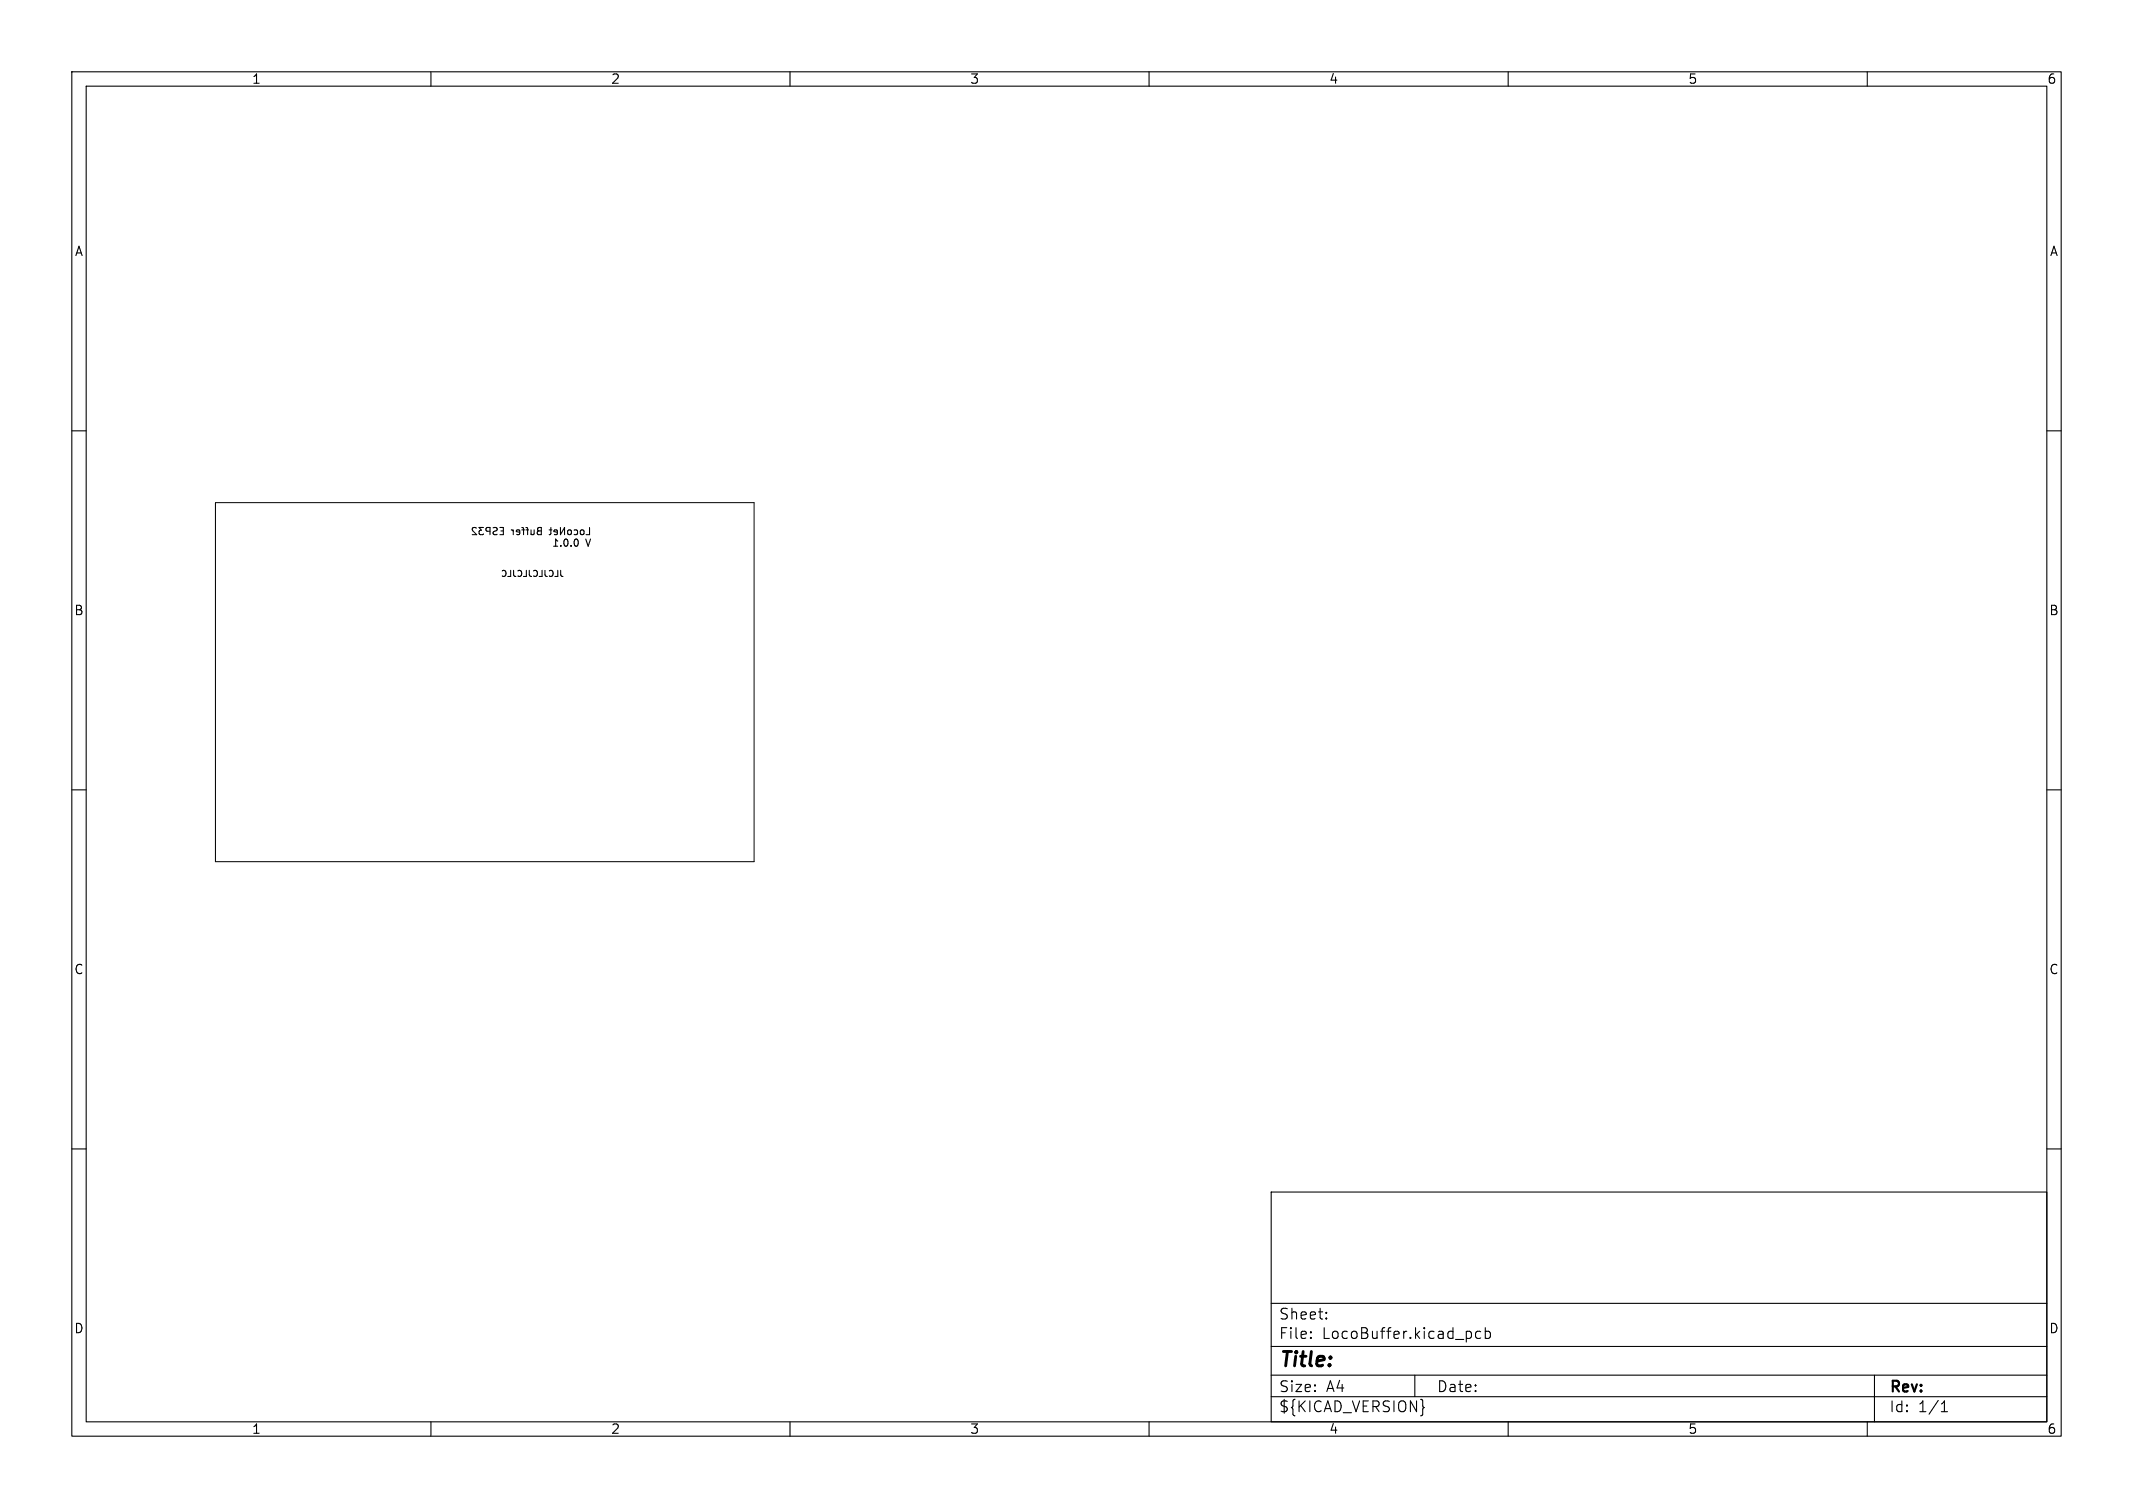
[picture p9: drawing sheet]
<svg xmlns="http://www.w3.org/2000/svg" width="297mm" height="210mm" viewBox="0 0 297 210" stroke-linecap="round" stroke-linejoin="round" font-family="sans-serif">
<g fill="none" stroke="#000" stroke-width=".15">
<path d="M10 10h277v190h-277zM12 12h273v186h-273zM60 10v2M110 10v2M160 10v2M210 10v2M260 10v2M10 60h2M285 60h2M66.3 73.6l-.4-.1-.1 .2 .6 .8h-.6M67.3 73.5h-.6l.3 .3-.2 .1v.5l.1 .1 .4-.1M68.2 74l-.4-.1-.1-.1v-.2l.5-.1v1"/>
<path d="M68.7 73.5h.3l.2 .2-.1 .2-.4 .2v.3l.1 .1 .4-.1M69.6 73.5h.5v1h-.5M69.8 73.9h.3M69.9 79.5a.38 .38 0 0 1 .6 .4 .38 .38 0 0 1-.6 .3M71.1 79.4v.9h-.4M71.2 73.8l.3 .2M71.5 73.8v.7M71.5 79.4l.1 .8 .2 .1M72.1 79.5a.38 .38 0 0 1 .6 .4 .38 .38 0 0 1-.6 .3M72.4 74.1l-.5-.1v-.2h.3l.2 .1-.1 .5h-.4M72.7 73.8h.3M72.7 73.5l.2 .1v.9"/>
<path d="M73.2 73.8h.4M73.2 73.5l.3 .1v.9M73.3 79.4v.9h-.4M73.7 79.4v.8l.3 .1M73.9 73.8v.7M74.3 79.5a.38 .38 0 0 1 .5 .4 .38 .38 0 0 1-.5 .3M74.4 73.8l-.1 .6-.2 .1-.2-.1M74.9 73.5h.5v1h-.4l-.2-.2v-.3l.2-.1-.2-.2zM75 73.9h.4M75.5 79.4v.9h-.4M75.9 79.4v.8l.3 .1M76.5 73.8h.3"/>
<path d="M76.5 79.5a.38 .38 0 0 1 .5 .4 .38 .38 0 0 1-.5 .3M76.7 73.5v.8l-.2 .2M77.1 76.1h.6M77.6 74.1l-.5-.1 .1-.2h.3l.1 .1v.5h-.4M77.7 75.4l-.3-.3v1M77.7 79.4v.9h-.4M78 73.5v1l.6-1v1M78.1 79.4v.8l.3 .1M78.1 76v.1M78.6 75.2l.2-.1a.53 .53 0 0 1 .3 .5 .53 .53 0 0 1-.3 .5l-.2-.1-.1-.3zM79.1 73.9l.1-.1 .3 .1 .1 .4-.1 .1-.3 .1-.1-.1zM79.5 76v.1"/>
<path d="M79.9 73.8h.3l.2 .2-.1 .4h-.4M80 75.2l.2-.1a.53 .53 0 0 1 .3 .5 .53 .53 0 0 1-.3 .5l-.2-.1-.1-.3zM80.8 73.9l.2-.1 .3 .1v.4l-.1 .1-.2 .1-.2-.1zM81.6 75.1l.3 1 .3-1M82.1 73.5v1h-.5M10 110h2M285 110h2M10 160h2M285 160h2M177 166h108v32h-108zM60 198v2M110 198v2"/>
<path d="M160 198v2M177 194.5h108M177 191.5h108M177 187.5h108M177 181.5h108M182.5 186.3h.1l-.1 .1M182.5 186.3v.1M182.5 185.5v.1M182.5 185.5h.1l-.1 .1M184.7 183.6v.1M184.7 183.6h-.1l.1 .1M184.7 182.8v.1"/>
<path d="M184.7 182.8h-.1l.1 .1M197 191.5v3M198.1 195.8l.2 .2-.2 .2M204.7 185.5l.2 .2v.4l-.2 .2M206.2 185.5l-.5-.1-.2 .3v.4l.1 .2 .1 .1 .5-.1M206.8 185.5l.4-.1 .3 .3v.4l-.1 .2-.2 .1-.4-.1M206.8 184.9v1.5M210 198v2M260 198v2M261 191.5v6.5M270.3 196.6h.9M270.3 195.5l.4-.4v1.5"/>
</g>
<path d="M30 70h75v50h-75z" fill="none" stroke="#000" stroke-width=".14"/>
<g fill="#fff" stroke="#fff" stroke-width=".14">
<circle cx="75.6" cy="88.9" r=".2"/>
<circle cx="78.1" cy="113.9" r=".2"/>
<circle cx="48.5" cy="89.9" r=".2"/>
<circle cx="44.7" cy="109.1" r=".2"/>
<circle cx="63.8" cy="86.7" r=".2"/>
<circle cx="71.9" cy="117.3" r=".2"/>
<circle cx="62.9" cy="86.7" r=".2"/>
<circle cx="102.1" cy="84.1" r=".2"/>
<circle cx="62.9" cy="87.6" r=".2"/>
<circle cx="55.4" cy="83.6" r=".2"/>
<circle cx="63.8" cy="87.6" r=".2"/>
<circle cx="66" cy="108.5" r=".2"/>
<circle cx="100.6" cy="100.6" r=".2"/>
<circle cx="58.7" cy="89.9" r=".2"/>
<circle cx="42.7" cy="117" r=".2"/>
<circle cx="91.5" cy="110.9" r=".2"/>
<circle cx="67.7" cy="109.3" r=".2"/>
<circle cx="90.5" cy="110.9" r=".2"/>
<circle cx="67.7" cy="110.3" r=".2"/>
<circle cx="74.7" cy="103.9" r=".2"/>
<circle cx="77.3" cy="100.6" r=".2"/>
<circle cx="102.1" cy="100.6" r=".2"/>
<circle cx="58.8" cy="110.4" r=".2"/>
<circle cx="58.7" cy="96.5" r=".2"/>
<circle cx="71.6" cy="105.2" r=".2"/>
<circle cx="94.5" cy="110" r=".2"/>
<circle cx="71.2" cy="104" r=".2"/>
<circle cx="94.5" cy="107.9" r=".2"/>
<circle cx="38" cy="83.2" r="1.72"/>
<circle cx="38" cy="92.8" r="1.72"/>
<circle cx="43.1" cy="90.5" r=".44"/>
<circle cx="41" cy="89.5" r=".44"/>
<circle cx="43.1" cy="88.5" r=".44"/>
<circle cx="41" cy="87.5" r=".44"/>
<circle cx="43.1" cy="86.5" r=".44"/>
<circle cx="41" cy="85.5" r=".44"/>
<circle cx="38" cy="97.2" r="1.72"/>
<circle cx="38" cy="106.8" r="1.72"/>
<circle cx="43.1" cy="104.5" r=".45"/>
<circle cx="41" cy="103.5" r=".45"/>
<circle cx="43.1" cy="102.5" r=".45"/>
<circle cx="41" cy="101.5" r=".45"/>
<circle cx="43.1" cy="100.5" r=".45"/>
<circle cx="41" cy="99.5" r=".45"/>
<circle cx="35" cy="75" r="1.6"/>
<circle cx="35" cy="115" r="1.6"/>
<circle cx="100" cy="115" r="1.6"/>
<circle cx="100" cy="75" r="1.6"/>
<circle cx="97.3" cy="92.7" r=".1"/>
<circle cx="95.8" cy="92.7" r=".1"/>
<circle cx="98.1" cy="93.4" r=".1"/>
<circle cx="96.6" cy="93.4" r=".1"/>
<circle cx="95.1" cy="93.4" r=".1"/>
<circle cx="97.3" cy="94.2" r=".1"/>
<circle cx="95.8" cy="94.2" r=".1"/>
<circle cx="98.1" cy="95" r=".1"/>
<circle cx="96.6" cy="95" r=".1"/>
<circle cx="95.1" cy="95" r=".1"/>
<circle cx="97.3" cy="95.7" r=".1"/>
<circle cx="95.8" cy="95.7" r=".1"/>
</g>
<path d="M88 118v.7M94.6 118v.7" fill="none" stroke="#fff" stroke-width=".5"/>
<text font-size="2.8" x="178" y="190.8">Title:</text>
<g font-size="2.1">
<text x="178" y="183.9">Sheet:</text>
<text x="178" y="186.6">File:</text>
<text x="184" y="186.6">LocoBuffer.kicad_pcb</text>
<text x="178" y="196.8">${KICAD_VERSION}</text>
<text x="178" y="194">Size:</text>
<text x="184.6" y="194">A4</text>
<text x="200" y="194">Date:</text>
<text x="263" y="194.2">Rev:</text>
<text x="263" y="196.8">Id:</text>
<text x="267" y="196.8">1/1</text>
</g>
<g font-size="1.8">
<text x="35" y="11.8">1</text>
<text x="85" y="11.8">2</text>
<text x="135" y="11.8">3</text>
<text x="185" y="11.8">4</text>
<text x="235" y="11.8">5</text>
<text x="285" y="11.8">6</text>
<text x="10.4" y="35.8">A</text>
<text x="285.4" y="35.8">A</text>
<text x="10.3" y="85.8">B</text>
<text x="285.3" y="85.8">B</text>
<text x="10.3" y="135.8">C</text>
<text x="285.3" y="135.8">C</text>
<text x="10.3" y="185.8">D</text>
<text x="285.3" y="185.8">D</text>
<text x="35" y="199.8">1</text>
<text x="85" y="199.8">2</text>
<text x="135" y="199.8">3</text>
<text x="185" y="199.8">4</text>
<text x="235" y="199.8">5</text>
<text x="285" y="199.8">6</text>
</g>
</svg>
